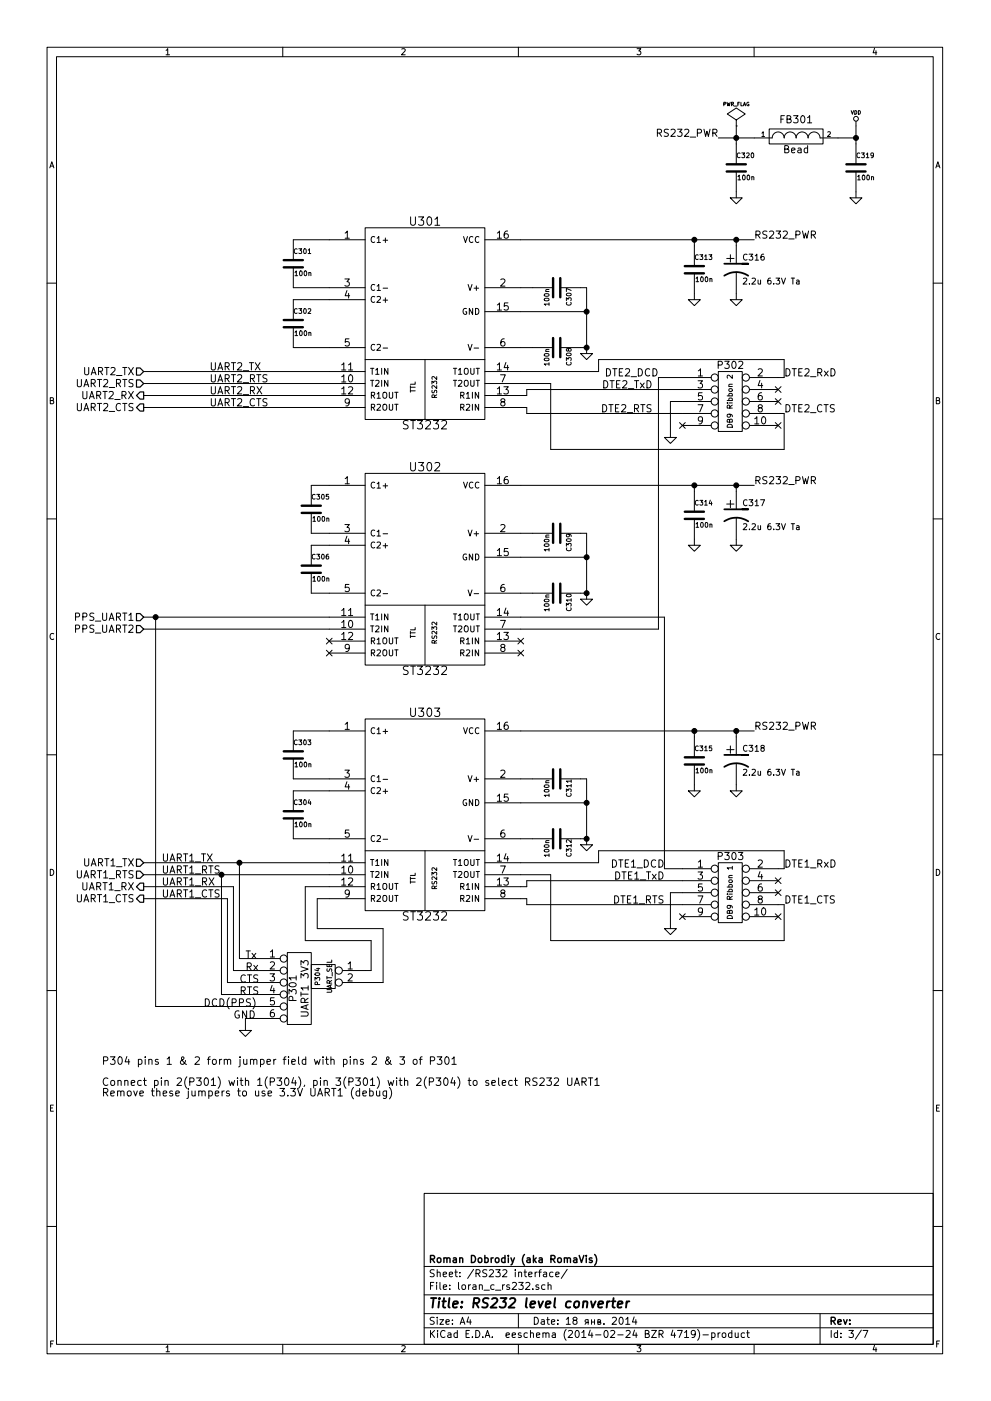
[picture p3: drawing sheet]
EESchema Schematic File Version 2
LIBS:74xx_seppower
LIBS:power
LIBS:device
LIBS:transistors
LIBS:conn
LIBS:linear
LIBS:regul
LIBS:cmos4000
LIBS:adc-dac
LIBS:memory
LIBS:xilinx
LIBS:special
LIBS:microcontrollers
LIBS:dsp
LIBS:microchip
LIBS:analog_switches
LIBS:motorola
LIBS:texas
LIBS:intel
LIBS:audio
LIBS:interface
LIBS:digital-audio
LIBS:philips
LIBS:display
LIBS:cypress
LIBS:siliconi
LIBS:opto
LIBS:atmel
LIBS:contrib
LIBS:valves
LIBS:stm32
LIBS:lan8720
LIBS:hole
LIBS:ts8121
LIBS:74xgxx
LIBS:ac-dc
LIBS:brooktre
LIBS:cmos_ieee
LIBS:dc-dc
LIBS:elec-unifil
LIBS:ftdi
LIBS:gennum
LIBS:graphic
LIBS:hc11
LIBS:logo
LIBS:microchip1
LIBS:microchip_pic10mcu
LIBS:microchip_pic12mcu
LIBS:microchip_pic16mcu
LIBS:msp430
LIBS:nxp_armmcu
LIBS:powerint
LIBS:pspice
LIBS:references
LIBS:relays
LIBS:rfcom
LIBS:sensors
LIBS:stm8
LIBS:supertex
LIBS:transf
LIBS:video
LIBS:led_holder
LIBS:crystal_shielded
LIBS:conn_2s
LIBS:loran_c_proc_board-cache
EELAYER 24 0
EELAYER END
$Descr A4 8268 11693 portrait
encoding utf-8
Sheet 3 7
Title "RS232 level converter"
Date "18 янв. 2014"
Rev ""
Comp "Roman Dobrodiy (aka RomaVis)"
Comment1 ""
Comment2 ""
Comment3 ""
Comment4 ""
$EndDescr
$Comp
L MAX232 U301
U 1 1
P 3550 2700
F 0 "U301" H 3550 3550 70  0000 C CNN
F 1 "ST3232" H 3550 1850 70  0000 C CNN
F 2 "w_smd_dil:so-16" H 3550 2700 60  0001 C CNN
F 3 "" H 3550 2700 60  0000 C CNN
	1    3550 2700
	1    0    0    -1  
$EndComp
$Comp
L CONN_5X2 P303
U 1 1
P 6100 7450
F 0 "P303" H 6100 7750 60  0000 C CNN
F 1 "DB9 Ribbon 1" V 6100 7450 43  0000 C CNN
F 2 "w_conn_strip:vasch_strip_5x2" H 6100 7450 60  0001 C CNN
F 3 "" H 6100 7450 60  0000 C CNN
	1    6100 7450
	1    0    0    -1  
$EndComp
Text Label 5550 7250 2    61   ~ 0
DTE1_DCD
Text Label 5550 7350 2    61   ~ 0
DTE1_TxD
Text Label 5550 7550 2    61   ~ 0
DTE1_RTS
Text Label 6550 7250 0    61   ~ 0
DTE1_RxD
Text Label 6550 7550 0    61   ~ 0
DTE1_CTS
$Comp
L GND #PWR067
U 1 1
P 5600 7750
F 0 "#PWR067" H 5600 7750 30  0001 C CNN
F 1 "GND" H 5600 7680 30  0001 C CNN
F 2 "" H 5600 7750 60  0000 C CNN
F 3 "" H 5600 7750 60  0000 C CNN
	1    5600 7750
	1    0    0    -1  
$EndComp
$Comp
L CONN_5X2 P302
U 1 1
P 6100 3350
F 0 "P302" H 6100 3650 60  0000 C CNN
F 1 "DB9 Ribbon 2" V 6100 3350 43  0000 C CNN
F 2 "w_conn_strip:vasch_strip_5x2" H 6100 3350 60  0001 C CNN
F 3 "" H 6100 3350 60  0000 C CNN
	1    6100 3350
	1    0    0    -1  
$EndComp
Text Label 5500 3150 2    61   ~ 0
DTE2_DCD
Text Label 5450 3250 2    61   ~ 0
DTE2_TxD
Text Label 5450 3450 2    61   ~ 0
DTE2_RTS
Text Label 6550 3150 0    61   ~ 0
DTE2_RxD
Text Label 6550 3450 0    61   ~ 0
DTE2_CTS
$Comp
L GND #PWR068
U 1 1
P 5600 3650
F 0 "#PWR068" H 5600 3650 30  0001 C CNN
F 1 "GND" H 5600 3580 30  0001 C CNN
F 2 "" H 5600 3650 60  0000 C CNN
F 3 "" H 5600 3650 60  0000 C CNN
	1    5600 3650
	1    0    0    -1  
$EndComp
$Comp
L C C308
U 1 1
P 4650 2900
F 0 "C308" H 4650 3000 40  0000 L CNN
F 1 "100n" H 4656 2815 40  0000 L CNN
F 2 "w_smd_capacitors:c_1206" H 4688 2750 30  0001 C CNN
F 3 "" H 4650 2900 60  0000 C CNN
	1    4650 2900
	0    1    1    0   
$EndComp
$Comp
L C C307
U 1 1
P 4650 2400
F 0 "C307" H 4650 2500 40  0000 L CNN
F 1 "100n" H 4656 2315 40  0000 L CNN
F 2 "w_smd_capacitors:c_1206" H 4688 2250 30  0001 C CNN
F 3 "" H 4650 2400 60  0000 C CNN
	1    4650 2400
	0    1    1    0   
$EndComp
$Comp
L C C301
U 1 1
P 2450 2200
F 0 "C301" H 2450 2300 40  0000 L CNN
F 1 "100n" H 2456 2115 40  0000 L CNN
F 2 "w_smd_capacitors:c_1206" H 2488 2050 30  0001 C CNN
F 3 "" H 2450 2200 60  0000 C CNN
	1    2450 2200
	1    0    0    -1  
$EndComp
$Comp
L C C302
U 1 1
P 2450 2700
F 0 "C302" H 2450 2800 40  0000 L CNN
F 1 "100n" H 2456 2615 40  0000 L CNN
F 2 "w_smd_capacitors:c_1206" H 2488 2550 30  0001 C CNN
F 3 "" H 2450 2700 60  0000 C CNN
	1    2450 2700
	1    0    0    -1  
$EndComp
$Comp
L GND #PWR069
U 1 1
P 4900 2950
F 0 "#PWR069" H 4900 2950 30  0001 C CNN
F 1 "GND" H 4900 2880 30  0001 C CNN
F 2 "" H 4900 2950 60  0000 C CNN
F 3 "" H 4900 2950 60  0000 C CNN
	1    4900 2950
	1    0    0    -1  
$EndComp
$Comp
L MAX232 U303
U 1 1
P 3550 6800
F 0 "U303" H 3550 7650 70  0000 C CNN
F 1 "ST3232" H 3550 5950 70  0000 C CNN
F 2 "w_smd_dil:so-16" H 3550 6800 60  0001 C CNN
F 3 "" H 3550 6800 60  0000 C CNN
	1    3550 6800
	1    0    0    -1  
$EndComp
$Comp
L C C312
U 1 1
P 4650 7000
F 0 "C312" H 4650 7100 40  0000 L CNN
F 1 "100n" H 4656 6915 40  0000 L CNN
F 2 "w_smd_capacitors:c_1206" H 4688 6850 30  0001 C CNN
F 3 "" H 4650 7000 60  0000 C CNN
	1    4650 7000
	0    1    1    0   
$EndComp
$Comp
L C C311
U 1 1
P 4650 6500
F 0 "C311" H 4650 6600 40  0000 L CNN
F 1 "100n" H 4656 6415 40  0000 L CNN
F 2 "w_smd_capacitors:c_1206" H 4688 6350 30  0001 C CNN
F 3 "" H 4650 6500 60  0000 C CNN
	1    4650 6500
	0    1    1    0   
$EndComp
$Comp
L C C303
U 1 1
P 2450 6300
F 0 "C303" H 2450 6400 40  0000 L CNN
F 1 "100n" H 2456 6215 40  0000 L CNN
F 2 "w_smd_capacitors:c_1206" H 2488 6150 30  0001 C CNN
F 3 "" H 2450 6300 60  0000 C CNN
	1    2450 6300
	1    0    0    -1  
$EndComp
$Comp
L C C304
U 1 1
P 2450 6800
F 0 "C304" H 2450 6900 40  0000 L CNN
F 1 "100n" H 2456 6715 40  0000 L CNN
F 2 "w_smd_capacitors:c_1206" H 2488 6650 30  0001 C CNN
F 3 "" H 2450 6800 60  0000 C CNN
	1    2450 6800
	1    0    0    -1  
$EndComp
$Comp
L GND #PWR070
U 1 1
P 4900 7050
F 0 "#PWR070" H 4900 7050 30  0001 C CNN
F 1 "GND" H 4900 6980 30  0001 C CNN
F 2 "" H 4900 7050 60  0000 C CNN
F 3 "" H 4900 7050 60  0000 C CNN
	1    4900 7050
	1    0    0    -1  
$EndComp
$Comp
L MAX232 U302
U 1 1
P 3550 4750
F 0 "U302" H 3550 5600 70  0000 C CNN
F 1 "ST3232" H 3550 3900 70  0000 C CNN
F 2 "w_smd_dil:so-16" H 3550 4750 60  0001 C CNN
F 3 "" H 3550 4750 60  0000 C CNN
	1    3550 4750
	1    0    0    -1  
$EndComp
$Comp
L C C310
U 1 1
P 4650 4950
F 0 "C310" H 4650 5050 40  0000 L CNN
F 1 "100n" H 4656 4865 40  0000 L CNN
F 2 "w_smd_capacitors:c_1206" H 4688 4800 30  0001 C CNN
F 3 "" H 4650 4950 60  0000 C CNN
	1    4650 4950
	0    1    1    0   
$EndComp
$Comp
L C C309
U 1 1
P 4650 4450
F 0 "C309" H 4650 4550 40  0000 L CNN
F 1 "100n" H 4656 4365 40  0000 L CNN
F 2 "w_smd_capacitors:c_1206" H 4688 4300 30  0001 C CNN
F 3 "" H 4650 4450 60  0000 C CNN
	1    4650 4450
	0    1    1    0   
$EndComp
$Comp
L C C305
U 1 1
P 2600 4250
F 0 "C305" H 2600 4350 40  0000 L CNN
F 1 "100n" H 2606 4165 40  0000 L CNN
F 2 "w_smd_capacitors:c_1206" H 2638 4100 30  0001 C CNN
F 3 "" H 2600 4250 60  0000 C CNN
	1    2600 4250
	1    0    0    -1  
$EndComp
$Comp
L C C306
U 1 1
P 2600 4750
F 0 "C306" H 2600 4850 40  0000 L CNN
F 1 "100n" H 2606 4665 40  0000 L CNN
F 2 "w_smd_capacitors:c_1206" H 2638 4600 30  0001 C CNN
F 3 "" H 2600 4750 60  0000 C CNN
	1    2600 4750
	1    0    0    -1  
$EndComp
$Comp
L GND #PWR071
U 1 1
P 4900 5000
F 0 "#PWR071" H 4900 5000 30  0001 C CNN
F 1 "GND" H 4900 4930 30  0001 C CNN
F 2 "" H 4900 5000 60  0000 C CNN
F 3 "" H 4900 5000 60  0000 C CNN
	1    4900 5000
	1    0    0    -1  
$EndComp
Text Label 1750 3100 0    61   ~ 0
UART2_TX
Text Label 1750 3200 0    61   ~ 0
UART2_RTS
Text Label 1750 3300 0    61   ~ 0
UART2_RX
Text Label 1750 3400 0    61   ~ 0
UART2_CTS
Text Label 1350 7200 0    61   ~ 0
UART1_TX
Text Label 1350 7300 0    61   ~ 0
UART1_RTS
Text Label 1350 7400 0    61   ~ 0
UART1_RX
Text Label 1350 7500 0    61   ~ 0
UART1_CTS
$Comp
L C C313
U 1 1
P 5800 2250
F 0 "C313" H 5800 2350 40  0000 L CNN
F 1 "100n" H 5806 2165 40  0000 L CNN
F 2 "w_smd_capacitors:c_1206" H 5838 2100 30  0001 C CNN
F 3 "" H 5800 2250 60  0000 C CNN
	1    5800 2250
	1    0    0    -1  
$EndComp
$Comp
L CP1 C316
U 1 1
P 6150 2250
F 0 "C316" H 6200 2350 50  0000 L CNN
F 1 "2.2u 6.3V Ta" H 6200 2150 50  0000 L CNN
F 2 "w_smd_capacitors:c_tant_A" H 6150 2250 60  0001 C CNN
F 3 "" H 6150 2250 60  0000 C CNN
	1    6150 2250
	1    0    0    -1  
$EndComp
$Comp
L GND #PWR072
U 1 1
P 5800 2500
F 0 "#PWR072" H 5800 2500 30  0001 C CNN
F 1 "GND" H 5800 2430 30  0001 C CNN
F 2 "" H 5800 2500 60  0000 C CNN
F 3 "" H 5800 2500 60  0000 C CNN
	1    5800 2500
	1    0    0    -1  
$EndComp
$Comp
L GND #PWR073
U 1 1
P 6150 2500
F 0 "#PWR073" H 6150 2500 30  0001 C CNN
F 1 "GND" H 6150 2430 30  0001 C CNN
F 2 "" H 6150 2500 60  0000 C CNN
F 3 "" H 6150 2500 60  0000 C CNN
	1    6150 2500
	1    0    0    -1  
$EndComp
$Comp
L FILTER FB301
U 1 1
P 6650 1150
F 0 "FB301" H 6650 1300 60  0000 C CNN
F 1 "Bead" H 6650 1050 60  0000 C CNN
F 2 "w_pth_resistors:RC07" H 6650 1150 60  0001 C CNN
F 3 "" H 6650 1150 60  0000 C CNN
	1    6650 1150
	1    0    0    -1  
$EndComp
$Comp
L C C319
U 1 1
P 7150 1400
F 0 "C319" H 7150 1500 40  0000 L CNN
F 1 "100n" H 7156 1315 40  0000 L CNN
F 2 "w_smd_capacitors:c_1206" H 7188 1250 30  0001 C CNN
F 3 "" H 7150 1400 60  0000 C CNN
	1    7150 1400
	1    0    0    -1  
$EndComp
$Comp
L GND #PWR074
U 1 1
P 7150 1650
F 0 "#PWR074" H 7150 1650 30  0001 C CNN
F 1 "GND" H 7150 1580 30  0001 C CNN
F 2 "" H 7150 1650 60  0000 C CNN
F 3 "" H 7150 1650 60  0000 C CNN
	1    7150 1650
	1    0    0    -1  
$EndComp
$Comp
L VDD #PWR075
U 1 1
P 7150 1050
F 0 "#PWR075" H 7150 1150 30  0001 C CNN
F 1 "VDD" H 7150 1160 30  0000 C CNN
F 2 "" H 7150 1050 60  0000 C CNN
F 3 "" H 7150 1050 60  0000 C CNN
	1    7150 1050
	1    0    0    -1  
$EndComp
$Comp
L C C314
U 1 1
P 5800 4300
F 0 "C314" H 5800 4400 40  0000 L CNN
F 1 "100n" H 5806 4215 40  0000 L CNN
F 2 "w_smd_capacitors:c_1206" H 5838 4150 30  0001 C CNN
F 3 "" H 5800 4300 60  0000 C CNN
	1    5800 4300
	1    0    0    -1  
$EndComp
$Comp
L CP1 C317
U 1 1
P 6150 4300
F 0 "C317" H 6200 4400 50  0000 L CNN
F 1 "2.2u 6.3V Ta" H 6200 4200 50  0000 L CNN
F 2 "w_smd_capacitors:c_tant_A" H 6150 4300 60  0001 C CNN
F 3 "" H 6150 4300 60  0000 C CNN
	1    6150 4300
	1    0    0    -1  
$EndComp
$Comp
L GND #PWR076
U 1 1
P 5800 4550
F 0 "#PWR076" H 5800 4550 30  0001 C CNN
F 1 "GND" H 5800 4480 30  0001 C CNN
F 2 "" H 5800 4550 60  0000 C CNN
F 3 "" H 5800 4550 60  0000 C CNN
	1    5800 4550
	1    0    0    -1  
$EndComp
$Comp
L GND #PWR077
U 1 1
P 6150 4550
F 0 "#PWR077" H 6150 4550 30  0001 C CNN
F 1 "GND" H 6150 4480 30  0001 C CNN
F 2 "" H 6150 4550 60  0000 C CNN
F 3 "" H 6150 4550 60  0000 C CNN
	1    6150 4550
	1    0    0    -1  
$EndComp
$Comp
L C C315
U 1 1
P 5800 6350
F 0 "C315" H 5800 6450 40  0000 L CNN
F 1 "100n" H 5806 6265 40  0000 L CNN
F 2 "w_smd_capacitors:c_1206" H 5838 6200 30  0001 C CNN
F 3 "" H 5800 6350 60  0000 C CNN
	1    5800 6350
	1    0    0    -1  
$EndComp
$Comp
L CP1 C318
U 1 1
P 6150 6350
F 0 "C318" H 6200 6450 50  0000 L CNN
F 1 "2.2u 6.3V Ta" H 6200 6250 50  0000 L CNN
F 2 "w_smd_capacitors:c_tant_A" H 6150 6350 60  0001 C CNN
F 3 "" H 6150 6350 60  0000 C CNN
	1    6150 6350
	1    0    0    -1  
$EndComp
$Comp
L GND #PWR078
U 1 1
P 5800 6600
F 0 "#PWR078" H 5800 6600 30  0001 C CNN
F 1 "GND" H 5800 6530 30  0001 C CNN
F 2 "" H 5800 6600 60  0000 C CNN
F 3 "" H 5800 6600 60  0000 C CNN
	1    5800 6600
	1    0    0    -1  
$EndComp
$Comp
L GND #PWR079
U 1 1
P 6150 6600
F 0 "#PWR079" H 6150 6600 30  0001 C CNN
F 1 "GND" H 6150 6530 30  0001 C CNN
F 2 "" H 6150 6600 60  0000 C CNN
F 3 "" H 6150 6600 60  0000 C CNN
	1    6150 6600
	1    0    0    -1  
$EndComp
$Comp
L CONN_6 P301
U 1 1
P 2500 8250
F 0 "P301" V 2450 8250 60  0000 C CNN
F 1 "UART1 3V3" V 2550 8250 60  0000 C CNN
F 2 "Pin_Headers:Pin_Header_Straight_1x06" H 2500 8250 60  0001 C CNN
F 3 "" H 2500 8250 60  0000 C CNN
	1    2500 8250
	1    0    0    -1  
$EndComp
Text Notes 2050 8000 0    61   ~ 0
Tx
Text Notes 2050 8100 0    61   ~ 0
Rx
Text Notes 2000 8300 0    61   ~ 0
RTS
Text Notes 2000 8200 0    61   ~ 0
CTS
Text Notes 1700 8400 0    61   ~ 0
DCD(PPS)
Text Notes 1950 8500 0    61   ~ 0
GND
NoConn ~ 6500 7350
NoConn ~ 6500 7450
NoConn ~ 6500 7650
NoConn ~ 5700 7650
NoConn ~ 4350 5350
NoConn ~ 4350 5450
NoConn ~ 2750 5350
NoConn ~ 2750 5450
NoConn ~ 6500 3250
NoConn ~ 6500 3350
NoConn ~ 5700 3550
Text HLabel 1200 3100 0    61   Input ~ 0
UART2_TX
Text HLabel 1200 3200 0    61   Input ~ 0
UART2_RTS
Text HLabel 1200 3300 0    61   Output ~ 0
UART2_RX
Text HLabel 1200 3400 0    61   Output ~ 0
UART2_CTS
Text HLabel 1200 5250 0    61   Input ~ 0
PPS_UART2
Text HLabel 1200 5150 0    61   Input ~ 0
PPS_UART1
Text HLabel 1200 7200 0    61   Input ~ 0
UART1_TX
Text HLabel 1200 7300 0    61   Input ~ 0
UART1_RTS
Text HLabel 1200 7400 0    61   Output ~ 0
UART1_RX
Text HLabel 1200 7500 0    61   Output ~ 0
UART1_CTS
$Comp
L PWR_FLAG #FLG080
U 1 1
P 6150 1050
F 0 "#FLG080" H 6150 1145 30  0001 C CNN
F 1 "PWR_FLAG" H 6150 1230 30  0000 C CNN
F 2 "" H 6150 1050 60  0000 C CNN
F 3 "" H 6150 1050 60  0000 C CNN
	1    6150 1050
	1    0    0    -1  
$EndComp
NoConn ~ 6500 3550
Text Label 6000 1150 2    60   ~ 0
RS232_PWR
Text Label 6300 2000 0    60   ~ 0
RS232_PWR
Text Label 6300 4050 0    60   ~ 0
RS232_PWR
Text Label 6300 6100 0    60   ~ 0
RS232_PWR
Wire Wire Line
	4400 7350 5700 7350
Wire Wire Line
	4400 7550 5700 7550
Wire Wire Line
	5700 7450 5600 7450
Wire Wire Line
	5600 7450 5600 7750
Wire Wire Line
	6500 3150 6550 3150
Wire Wire Line
	4400 3250 5700 3250
Wire Wire Line
	4400 3450 5700 3450
Wire Wire Line
	5700 3350 5600 3350
Wire Wire Line
	5600 3350 5600 3650
Wire Wire Line
	4350 2400 4450 2400
Wire Wire Line
	4350 2900 4450 2900
Wire Wire Line
	4850 2400 4900 2400
Wire Wire Line
	4900 2400 4900 2950
Wire Wire Line
	4900 2900 4850 2900
Wire Wire Line
	4350 2600 4900 2600
Connection ~ 4900 2600
Connection ~ 4900 2900
Wire Wire Line
	2450 2000 2750 2000
Wire Wire Line
	2450 2400 2750 2400
Wire Wire Line
	2450 2500 2750 2500
Wire Wire Line
	2450 2900 2750 2900
Wire Wire Line
	4350 2000 6300 2000
Wire Wire Line
	4400 3250 4400 3300
Wire Wire Line
	4400 3300 4350 3300
Wire Wire Line
	4400 3450 4400 3400
Wire Wire Line
	4400 3400 4350 3400
Wire Wire Line
	4350 3100 5000 3100
Wire Wire Line
	5000 3100 5000 3000
Wire Wire Line
	5000 3000 6550 3000
Wire Wire Line
	6550 3000 6550 3150
Wire Wire Line
	4350 3200 4600 3200
Wire Wire Line
	4600 3200 4600 3750
Wire Wire Line
	4600 3750 6550 3750
Wire Wire Line
	6550 3750 6550 3450
Wire Wire Line
	4350 6500 4450 6500
Wire Wire Line
	4350 7000 4450 7000
Wire Wire Line
	4850 6500 4900 6500
Wire Wire Line
	4900 6500 4900 7050
Wire Wire Line
	4900 7000 4850 7000
Wire Wire Line
	4350 6700 4900 6700
Connection ~ 4900 6700
Connection ~ 4900 7000
Wire Wire Line
	2450 6100 2750 6100
Wire Wire Line
	2450 6500 2750 6500
Wire Wire Line
	2450 6600 2750 6600
Wire Wire Line
	2450 7000 2750 7000
Wire Wire Line
	4400 7350 4400 7400
Wire Wire Line
	4400 7400 4350 7400
Wire Wire Line
	4400 7550 4400 7500
Wire Wire Line
	4400 7500 4350 7500
Wire Wire Line
	4350 7200 5000 7200
Wire Wire Line
	5000 7200 5000 7100
Wire Wire Line
	5000 7100 6550 7100
Wire Wire Line
	4350 7300 4600 7300
Wire Wire Line
	4600 7300 4600 7850
Wire Wire Line
	4600 7850 6550 7850
Wire Wire Line
	6550 7100 6550 7250
Wire Wire Line
	6550 7250 6500 7250
Wire Wire Line
	6550 7850 6550 7550
Wire Wire Line
	6550 7550 6500 7550
Wire Wire Line
	4350 4450 4450 4450
Wire Wire Line
	4350 4950 4450 4950
Wire Wire Line
	4850 4450 4900 4450
Wire Wire Line
	4900 4450 4900 5000
Wire Wire Line
	4900 4950 4850 4950
Wire Wire Line
	4350 4650 4900 4650
Connection ~ 4900 4650
Connection ~ 4900 4950
Wire Wire Line
	2600 4050 2750 4050
Wire Wire Line
	2600 4450 2750 4450
Wire Wire Line
	2600 4550 2750 4550
Wire Wire Line
	2600 4950 2750 4950
Wire Wire Line
	5500 3150 5700 3150
Wire Wire Line
	1200 3100 2750 3100
Wire Wire Line
	1200 3200 2750 3200
Wire Wire Line
	1200 3300 2750 3300
Wire Wire Line
	1200 3400 2750 3400
Wire Wire Line
	1200 7200 2750 7200
Wire Wire Line
	1200 7300 2750 7300
Wire Wire Line
	1200 5150 2750 5150
Wire Wire Line
	1200 5250 2750 5250
Wire Wire Line
	6150 2000 6150 2050
Connection ~ 5800 2000
Wire Wire Line
	5800 2450 5800 2500
Wire Wire Line
	6150 2450 6150 2500
Connection ~ 6150 2000
Wire Wire Line
	7150 1600 7150 1650
Wire Wire Line
	7000 1150 7150 1150
Wire Wire Line
	7150 1050 7150 1200
Connection ~ 7150 1150
Wire Wire Line
	6150 4050 6150 4100
Connection ~ 5800 4050
Wire Wire Line
	5800 4500 5800 4550
Wire Wire Line
	6150 4500 6150 4550
Connection ~ 6150 4050
Wire Wire Line
	4350 6100 6300 6100
Wire Wire Line
	6150 6100 6150 6150
Connection ~ 5800 6100
Wire Wire Line
	5800 6550 5800 6600
Wire Wire Line
	6150 6550 6150 6600
Connection ~ 6150 6100
Wire Wire Line
	4350 4050 6300 4050
Wire Wire Line
	6550 3450 6500 3450
Wire Wire Line
	5550 5150 5550 7250
Wire Wire Line
	5550 7250 5700 7250
Wire Wire Line
	6000 1150 6300 1150
Wire Wire Line
	6150 1050 6150 1200
Connection ~ 6150 1150
Wire Wire Line
	5800 6150 5800 6100
Wire Wire Line
	5800 4100 5800 4050
Wire Wire Line
	5500 3150 5500 5250
Wire Wire Line
	5500 5250 4350 5250
Wire Wire Line
	4350 5150 5550 5150
$Comp
L C C320
U 1 1
P 6150 1400
F 0 "C320" H 6150 1500 40  0000 L CNN
F 1 "100n" H 6156 1315 40  0000 L CNN
F 2 "w_smd_capacitors:c_1206" H 6188 1250 30  0001 C CNN
F 3 "" H 6150 1400 60  0000 C CNN
	1    6150 1400
	1    0    0    -1  
$EndComp
$Comp
L GND #PWR081
U 1 1
P 6150 1650
F 0 "#PWR081" H 6150 1650 30  0001 C CNN
F 1 "GND" H 6150 1580 30  0001 C CNN
F 2 "" H 6150 1650 60  0000 C CNN
F 3 "" H 6150 1650 60  0000 C CNN
	1    6150 1650
	1    0    0    -1  
$EndComp
Wire Wire Line
	6150 1600 6150 1650
Wire Wire Line
	5800 2050 5800 2000
$Comp
L CONN_2S P304
U 1 1
P 2700 8150
F 0 "P304" V 2750 8150 40  0000 C CNN
F 1 "UART_SEL" V 2650 8150 40  0000 C CNN
F 2 "Pin_Headers:Pin_Header_Straight_1x02" H 2700 8150 60  0001 C CNN
F 3 "" H 2700 8150 60  0000 C CNN
	1    2700 8150
	-1   0    0    -1  
$EndComp
Text Notes 850  9150 0    63   ~ 0
P304 pins 1 & 2 form jumper field with pins 2 & 3 of P301\n\nConnect pin 2(P301) with 1(P304), pin 3(P301) with 2(P304) to select RS232 UART1\nRemove these jumpers to use 3.3V UART1 (debug)
Wire Wire Line
	2150 8000 2000 8000
Wire Wire Line
	2000 8000 2000 7200
Connection ~ 2000 7200
Wire Wire Line
	2150 8100 1950 8100
Wire Wire Line
	1950 8100 1950 7400
Wire Wire Line
	2150 8200 1900 8200
Wire Wire Line
	1900 8200 1900 7500
Wire Wire Line
	2150 8300 1850 8300
Wire Wire Line
	1850 8300 1850 7300
Connection ~ 1850 7300
Wire Wire Line
	2150 8400 1300 8400
Wire Wire Line
	1300 8400 1300 5150
Connection ~ 1300 5150
Wire Wire Line
	2150 8500 2050 8500
Wire Wire Line
	2050 8500 2050 8600
$Comp
L GND #PWR082
U 1 1
P 2050 8600
F 0 "#PWR082" H 2050 8600 30  0001 C CNN
F 1 "GND" H 2050 8530 30  0001 C CNN
F 2 "" H 2050 8600 60  0000 C CNN
F 3 "" H 2050 8600 60  0000 C CNN
	1    2050 8600
	1    0    0    -1  
$EndComp
Wire Wire Line
	1950 7400 1200 7400
Wire Wire Line
	1900 7500 1200 7500
Wire Wire Line
	3050 8100 3100 8100
Wire Wire Line
	3100 8100 3100 7850
Wire Wire Line
	3100 7850 2550 7850
Wire Wire Line
	2550 7850 2550 7400
Wire Wire Line
	2550 7400 2750 7400
Wire Wire Line
	3050 8200 3200 8200
Wire Wire Line
	3200 8200 3200 7750
Wire Wire Line
	3200 7750 2650 7750
Wire Wire Line
	2650 7750 2650 7500
Wire Wire Line
	2650 7500 2750 7500
$EndSCHEMATC
